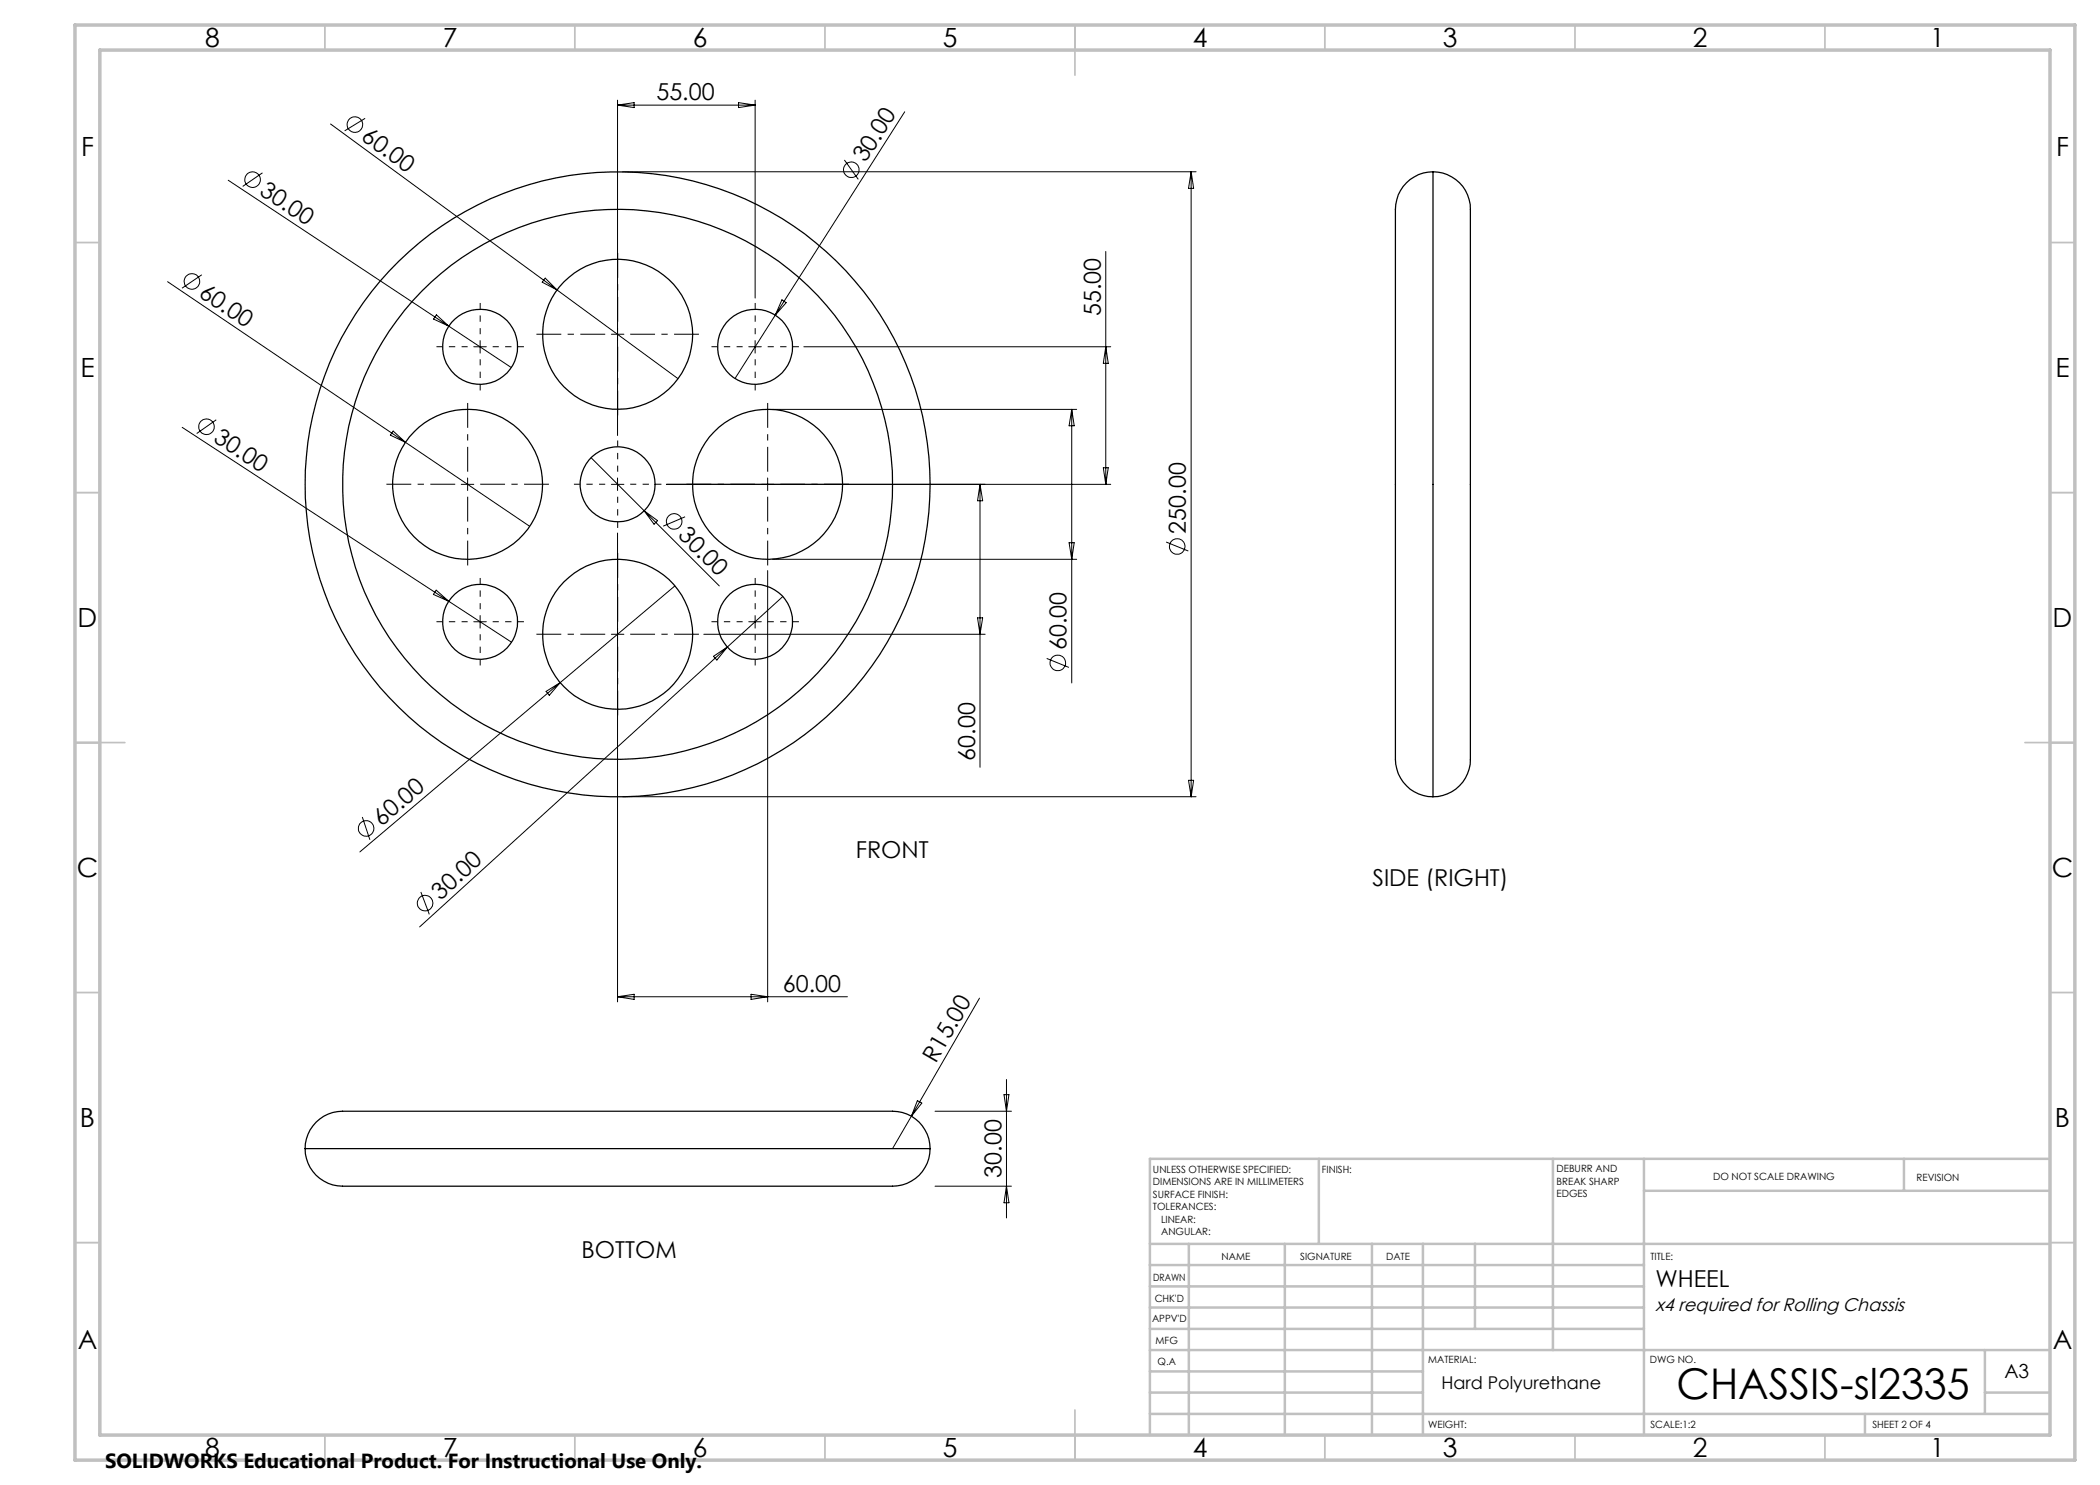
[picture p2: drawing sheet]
<svg xmlns="http://www.w3.org/2000/svg" width="420mm" height="297mm" viewBox="0 0 420 297" stroke-linecap="round" stroke-linejoin="round" font-family="sans-serif">
<g fill="none" stroke="#000" stroke-width=".25">
<path d="M286.6 34.4a7.6 7.6 0 0 1 7.5 8.6v107.2a11.1 11.1 0 0 1-1 5.4 7.4 7.4 0 0 1-6.5 3.7M286.6 34.4a7.7 7.7 0 0 0-7.5 8.6v107.2a10.8 10.8 0 0 0 1 5.4 7.4 7.4 0 0 0 6.5 3.7M286.6 34.4v124.9M61 229.7a7.7 7.7 0 0 0 8.7 7.5h107.3a10.4 10.4 0 0 0 5.3-1 7.5 7.5 0 0 0 3.7-6.5M61 229.7a7.6 7.6 0 0 1 8.7-7.5h107.3a10.7 10.7 0 0 1 5.3 1 7.6 7.6 0 0 1 3.7 6.5M61 229.7h125"/>
<circle cx="96" cy="69.4" r="7.5"/>
<circle cx="123.5" cy="66.9" r="15"/>
<circle cx="151" cy="69.4" r="7.5"/>
<circle cx="93.5" cy="96.9" r="15"/>
<circle cx="123.5" cy="96.9" r="55"/>
<circle cx="123.5" cy="96.9" r="62.5"/>
<circle cx="123.5" cy="96.9" r="7.5"/>
<circle cx="153.5" cy="96.9" r="15"/>
<circle cx="96" cy="124.4" r="7.5"/>
<circle cx="123.5" cy="126.9" r="15"/>
<circle cx="151" cy="124.4" r="7.5"/>
</g>
<g fill="none" stroke="#000" stroke-width=".2">
<path d="M45.6 36.1l44.1 29.1M52.5 34.6l-4 2.7M66.1 24.8l45.3 33.2M73 23.7l-4.1 2.5M123.5 20v67.1M123.5 21h27.5M123.5 21l3.3-.5v1zM124.5 34.4h114.7M147.7 20.5l3.3 .5-3.3 .5zM151 20v39.6M168.9 32l2.8 3.9M180.9 22.4l-25.9 40.6"/>
<path d="M238.2 34.4v124.9M238.2 34.4l.5 3.3h-1zM33.5 56.3l47.6 32.2M40.4 55l-4 2.6M109 55.6l2.4 2.4-3-1.6zM111.4 58l24.2 17.7M156.4 60l.8 .5-2.2 2.5zM221.2 50.3v46.6M87.3 63l2.4 2.2-3-1.4zM89.7 65.2l12.6 8.3M94.8 69.4h2.5M96 68.1v2.5"/>
<path d="M122.3 66.8h2.5M149.8 69.4h2.5M151 68.1v2.5M155 63l-8 12.7M160.8 69.4h61.3M221.2 69.4l.5 3.3h-1zM36.4 85.5l53.3 34.8M43.3 84l-4 2.7M78.6 86.2l2.5 2.3-3-1.5zM81.1 88.5l24.8 16.8M92.3 96.9h2.5M93.5 95.6v2.5"/>
<path d="M118.2 91.5l10.6 10.7M122.3 96.9h2.5M123.5 95.6v2.5M133.3 96.9h88.8M153.5 95.6v2.5M154.5 81.9h60.8M196 96.9v56.6M196 96.9l.5 3.3h-1zM214.3 81.9v54.7M214.3 81.9l.5 3.3h-1zM220.7 93.6h1l-.5 3.3zM87.2 118l2.5 2.3-3-1.4z"/>
<path d="M123.5 106.6v93.8M128.8 102.2l15.1 15M128.8 102.2l2.7 1.9-.7 .7zM135 117.2l-63 53.2M137 103.4l-4.4 1.8M153.5 114.1v86.3M154.5 111.9h60.8M156.6 119.3l-72.7 66.1M213.8 108.5h1l-.5 3.4zM233.2 108.4l4.5 1.8M89.7 120.3l12.6 8.1M94.8 124.4h2.5"/>
<path d="M96 123.1v2.5M109.2 138.3l2.8-1.8-2.1 2.6zM122.3 126.9h2.5M140.8 126.9h56.2M142.7 131.3l2.8-1.9-2.1 2.6zM149.8 124.4h2.5M151 123.1v2.5M195.5 123.6h1l-.5 3.3zM209.3 131.7l4.5 1.8M124.5 159.3h114.7M237.7 156.1h1l-.5 3.2zM72.5 163.4l1.5 4.6"/>
<path d="M84.2 178.4l1.7 4.5M123.5 199.4l3.3-.5v1zM123.5 199.4h46M150.2 198.9l3.3 .5-3.3 .5zM195.9 199.6l-13.6 23.6M200.8 218.9h1l-.5 3.3zM201.3 215.9v27.7M182.3 223.2l-3.8 6.5M183.5 220.1l.9 .5-2.1 2.6zM187 237.2h15.3M187 222.2h15.3M201.3 237.2l.5 3.4h-1z"/>
<circle cx="50.5" cy="35.9" r="1.56"/>
<circle cx="71" cy="24.9" r="1.56"/>
<circle cx="170.3" cy="33.9" r="1.56"/>
<circle cx="38.4" cy="56.3" r="1.56"/>
<circle cx="41.3" cy="85.4" r="1.56"/>
<circle cx="134.8" cy="104.3" r="1.55"/>
<circle cx="235.4" cy="109.3" r="1.55"/>
<circle cx="211.6" cy="132.6" r="1.55"/>
<circle cx="73.2" cy="165.7" r="1.56"/>
<circle cx="85" cy="180.6" r="1.55"/>
</g>
<g fill="none" stroke="#000" stroke-width=".2" stroke-dasharray="15.2 1.3 1.3 1.3" stroke-dashoffset="14" stroke-linecap="butt">
<path d="M93.5 69.3h-6.2M96 66.8v-6.2M96 71.8v6.3M98.5 69.3h6.3M148.5 69.3h-6.2M151 66.8v-6.2M151 71.8v6.3M153.5 69.3h6.3M121 96.8h-6.2M123.5 94.3v-6.2M123.5 99.3v6.3M126 96.8h6.3"/>
<path d="M93.5 124.3h-6.2M96 121.8v-6.2M96 126.8v6.3M98.5 124.3h6.3M148.5 124.3h-6.2M151 121.8v-6.2M151 126.8v6.3M153.5 124.3h6.3"/>
</g>
<g fill="none" stroke="#000" stroke-width=".2" stroke-dasharray="15.2 1.3 1.3 1.3" stroke-dashoffset="10.3" stroke-linecap="butt">
<path d="M121 66.8h-13.7M123.5 64.3v-13.7M123.5 69.3v13.8M126 66.8h13.8M91 96.8h-13.7M93.5 94.3v-13.7M93.5 99.3v13.8M96 96.8h13.8M151 96.8h-13.7M153.5 94.3v-13.7M153.5 99.3v13.8M156 96.8h13.8"/>
<path d="M121 126.8h-13.7M123.5 124.3v-13.7M123.5 129.3v13.8M126 126.8h13.8"/>
</g>
<g fill="none" stroke="#c0c0c0" stroke-width=".35">
<path d="M65 5v5M115 5v5M165 5v5M215 5v10M265 5v5M315 5v5M365 5v5M15 48.5h5M410 48.5h5M15 98.5h5M410 98.5h5M15 148.5h10"/>
<path d="M405 148.5h10M15 198.5h5M410 198.5h5M15 248.5h5M410 248.5h5M65 287v5M115 287v5M165 287v5M215 282v10M265 287v5M315 287v5M365 287v5"/>
</g>
<g fill="none" stroke="#c0c0c0" stroke-width=".5">
<path d="M263.8 231.8v17M310.6 231.8v38.2M328.8 231.8v55.2M328.8 238.2h81.2M380.8 231.8v6.4M410 231.8h-180v55.2M230 248.8h180M230 257.3h98.8M230 253h98.8M237.8 248.8v38.2M257 248.8v38.2M274.4 248.8v38.2"/>
<path d="M284.6 248.8v38.2M295 248.8v17M230 265.8h98.8M230 261.5h98.8M230 278.5h54.6M230 274.3h54.6M230 270h180M397 278.5h13M397 270v12.8M230 282.8h180M373 282.8v4.2"/>
</g>
<path d="M15 5h400v287h-400zM20 10h390v277h-390z" fill="none" stroke="#c0c0c0" stroke-width=".7"/>
<text font-size="8.5" x="335.3" y="279.7">CHASSIS-sl2335</text>
<g font-size="5.3">
<text x="41" y="9.5">8</text>
<text x="88.5" y="9.5">7</text>
<text x="138.5" y="9.5">6</text>
<text x="188.5" y="9.5">5</text>
<text x="238.5" y="9.5">4</text>
<text x="288.5" y="9.5">3</text>
<text x="338.5" y="9.5">2</text>
<text x="386" y="9.5">1</text>
<text x="16.2" y="31.2">F</text>
<text x="411.2" y="31.2">F</text>
<text x="16.1" y="75.5">E</text>
<text x="411.1" y="75.5">E</text>
<text x="15.5" y="125.5">D</text>
<text x="410.5" y="125.5">D</text>
<text x="15.4" y="175.5">C</text>
<text x="410.4" y="175.5">C</text>
<text x="16" y="225.5">B</text>
<text x="411" y="225.5">B</text>
<text x="15.5" y="269.7">A</text>
<text x="410.5" y="269.7">A</text>
<text x="41" y="291.5">8</text>
<text x="88.5" y="291.5">7</text>
<text x="138.5" y="291.5">6</text>
<text x="188.5" y="291.5">5</text>
<text x="238.5" y="291.5">4</text>
<text x="288.5" y="291.5">3</text>
<text x="338.5" y="291.5">2</text>
<text x="386" y="291.5">1</text>
</g>
<g font-size="4.7">
<text x="131.3" y="20">55.00</text>
<text x="72.1" y="27.8" transform="rotate(36 72.1 27.8)">60.00</text>
<text x="173.1" y="32.7" transform="rotate(-58 173.1 32.7)">30.00</text>
<text x="51.7" y="38.8" transform="rotate(33 51.7 38.8)">30.00</text>
<text x="39.6" y="59.1" transform="rotate(34 39.6 59.1)">60.00</text>
<text x="220.2" y="63.2" transform="rotate(-90 220.2 63.2)">55.00</text>
<text x="42.5" y="88.2" transform="rotate(33 42.5 88.2)">30.00</text>
<text x="135.5" y="107.3" transform="rotate(45 135.5 107.3)">30.00</text>
<text x="237.2" y="106.7" transform="rotate(-90 237.2 106.7)">250.00</text>
<text x="213.3" y="130" transform="rotate(-90 213.3 130)">60.00</text>
<text x="195" y="152.1" transform="rotate(-90 195 152.1)">60.00</text>
<text x="76.3" y="165.3" transform="rotate(-40 76.3 165.3)">60.00</text>
<text x="171.2" y="171.6">FRONT</text>
<text x="274.5" y="177.2">SIDE (RIGHT)</text>
<text x="88.1" y="180.2" transform="rotate(-42 88.1 180.2)">30.00</text>
<text x="156.6" y="198.3">60.00</text>
<text x="187.2" y="212.8" transform="rotate(-60 187.2 212.8)">R15.00</text>
<text x="200.3" y="235.5" transform="rotate(-90 200.3 235.5)">30.00</text>
<text x="116.3" y="251.6">BOTTOM</text>
<text x="331.1" y="257.5">WHEEL</text>
</g>
<text font-size="4.1" x="21" y="293.7">SOLIDWORKS Educational Product. For Instructional Use Only.</text>
<text font-size="3.9" x="400.9" y="275.5">A3</text>
<text font-size="3.7" x="331.1" y="262.3">x4 required for Rolling Chassis</text>
<text font-size="3.5" x="288.3" y="277.8">Hard Polyurethane</text>
<g font-size="2">
<text x="230.6" y="234.6">UNLESS OTHERWISE SPECIFIED:</text>
<text x="230.6" y="237.1">DIMENSIONS ARE IN MILLIMETERS</text>
<text x="230.6" y="239.6">SURFACE FINISH:</text>
<text x="264.4" y="234.6">FINISH:</text>
<text x="311.3" y="234.5">DEBURR AND</text>
<text x="311.3" y="237">BREAK SHARP</text>
<text x="311.3" y="239.5">EDGES</text>
<text x="342.6" y="236">DO NOT SCALE DRAWING</text>
<text x="383.3" y="236.2">REVISION</text>
<text x="230.6" y="242.1">TOLERANCES:</text>
<text x="232.2" y="244.6">LINEAR:</text>
<text x="232.2" y="247.1">ANGULAR:</text>
<text x="244.3" y="252">NAME</text>
<text x="260" y="251.9">SIGNATURE</text>
<text x="277.2" y="251.9">DATE</text>
<text x="330.1" y="251.9">TITLE:</text>
<text x="230.6" y="256.1">DRAWN</text>
<text x="230.9" y="260.3">CHK'D</text>
<text x="230.4" y="264.4">APPV'D</text>
<text x="231.1" y="268.8">MFG</text>
<text x="231.5" y="273">Q.A</text>
<text x="285.6" y="272.5">MATERIAL:</text>
<text x="330" y="272.5">DWG NO.</text>
<text x="285.6" y="285.5">WEIGHT:</text>
<text x="330.1" y="285.6">SCALE:1:2</text>
<text x="374.5" y="285.6">SHEET 2 OF 4</text>
</g>
</svg>
